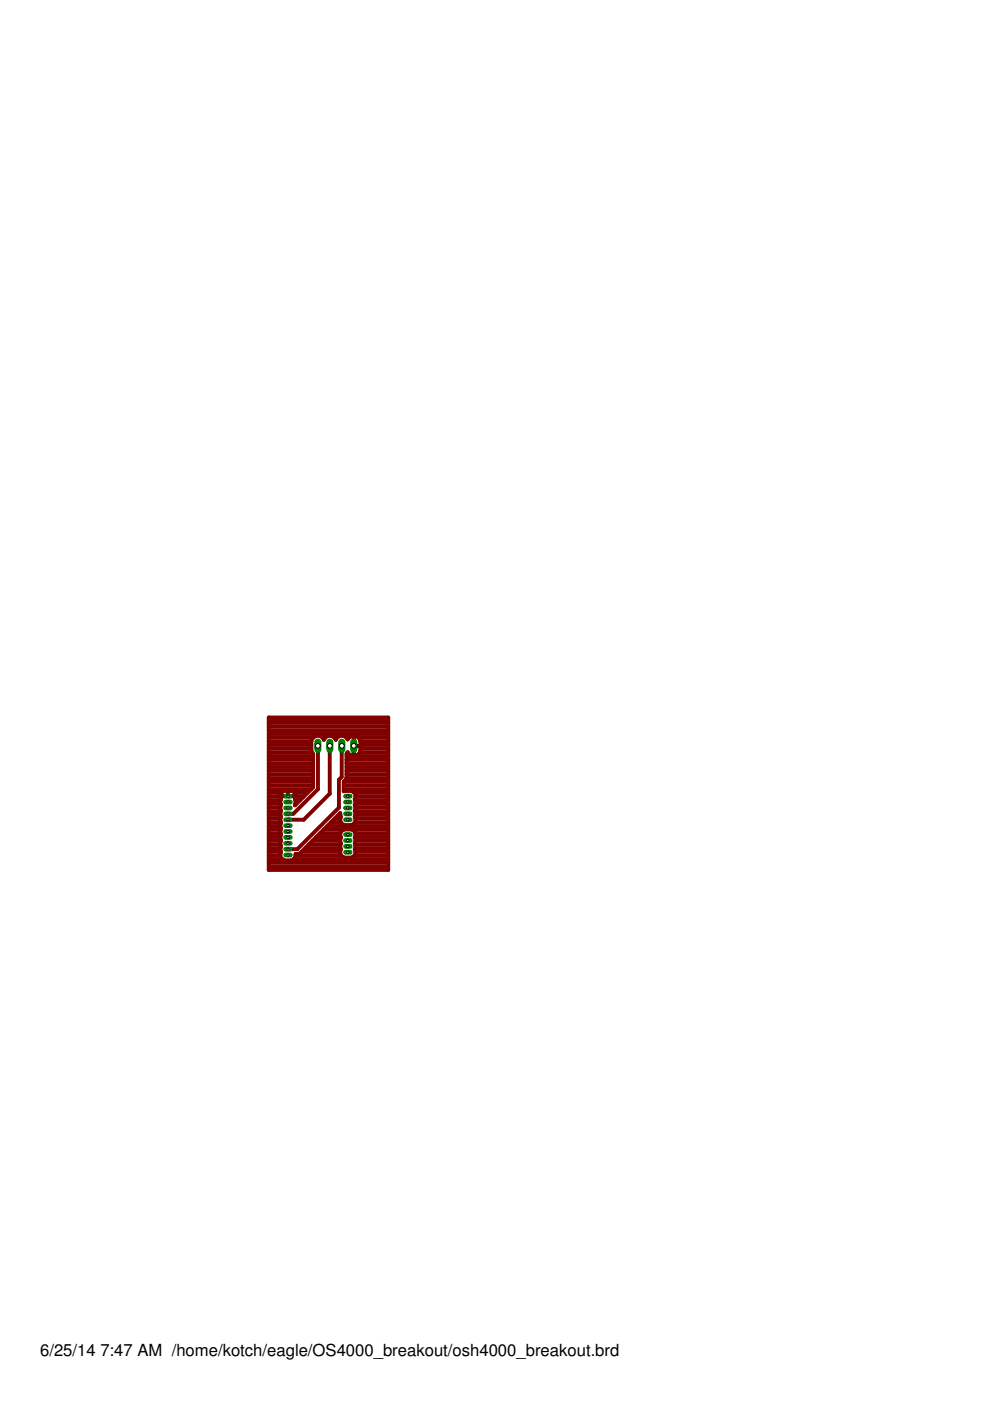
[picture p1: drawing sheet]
<svg xmlns="http://www.w3.org/2000/svg" width="210mm" height="297mm" viewBox="0 0 210 297" stroke-linecap="round" stroke-linejoin="round" font-family="sans-serif">
<g fill="none" stroke="#800000" stroke-width=".83">
<path d="M57 152.1h25.3v32.3h-25.3zM57 159.5h9.1M57 158.7h9M57 157.9h9M57 157.2h9M57 156.4h9.4M57 155.6h25.3M57 154.8h25.3M57 154.1h25.3M57 153.3h25.3M57 152.5h25.3M67.4 158.1v9.2l-5.2 5.3h-1.1"/>
<path d="M68.3 156.4h.7M69.9 158.1v10.2l-5.5 5.5h-3.3M70.9 156.4h.6M72.5 158.1h.1M72.5 158.1v6.6l-.6 .6v5.9l-8.9 8.8h-1.9M73.4 156.4h.6M73.7 159.5a1.43 1.43 0 0 0 1.6 .8 1.43 1.43 0 0 0 1.1-1.3v-1.7a1.43 1.43 0 0 0-1.1-1.3 1.43 1.43 0 0 0-1.6 .8 1.34 1.34 0 0 0-1.3-.8 1.34 1.34 0 0 0-1.2 .9 1.35 1.35 0 0 0-1.3-.9 1.35 1.35 0 0 0-1.2 .9 1.38 1.38 0 0 0-1.4-.9 1.38 1.38 0 0 0-1.3 1.1v2.1l.4 .7v7l-3.9 3.9 .2-1-.2-.3 .2-.6M73.7 159.5l-.2 .3v5.1M73.7 159.5h.1M75 156v4.3M75 158.1h1.4M75 159.5h.1"/>
<path d="M75 158.7h.1M75 157.9h.1M75 157.2h.1M75 156.4h.1M76 156.4h6.3M76.3 159.5h6M76.4 157.2h5.9M76.4 158.7h5.9M76.4 157.9h5.9M57 175.9h2.5M57 179.8h2.5M57 179h2.4"/>
<path d="M57 178.2h2.6M57 177.5h2.4M57 176.7h2.5M57 175.1h2.4M57 174.3h2.6M57 173.6h2.5M57 172.8h2.4M57 172h2.6M57 171.2h2.4M57 170.4h2.5M57 169.7h2.5M57 168.9h2.4"/>
<path d="M57 168.1h2.6M57 167.3h9M57 166.5h9.4M57 165.8h9.4M57 165h9.4M57 164.2h9.4M57 163.4h9.4M57 162.6h9.4M57 161.9h9.4M57 161.1h9.4M57 160.3h9.4M59.4 168.9l.2 .6-.2 .3 .2 .9-.2 .4 .2 .8-.2 .9 .2 .4-.2 .8 .2 .4-.2 .9 .2 .4-.2 .8 .2 .4-.2 .9 .2 .4-.2 .8 .2 .4-.2 .9 .2 .4a1.13 1.13 0 0 0 .7 1.7h1.5a1.15 1.15 0 0 0 .9-1.3l.9-.2 8.5-8.5v.4"/>
<path d="M59.4 168.9a1.16 1.16 0 0 1 1.1-1.3h1.2a1.16 1.16 0 0 1 1 1.3M59.4 168.8h3.3M61.1 167.6v1.2M61.1 168.1h.1M62.5 168.1h2.7M62.6 170.4h.3M62.6 169.7h1M62.7 168.9h1.7M64.7 179.8h7.5M65.5 179h6.7M66.3 178.2h5.8M67.1 177.5h5.2"/>
<path d="M67.8 176.7h4.4M68.6 175.9h4.3M69.4 175.1h12.9M70.2 174.3h2.1M71 173.6h1.2M71.7 172.8h.4M72.1 172.8l.2 .4a1.13 1.13 0 0 0 .7 1.7h1.5a1.13 1.13 0 0 0 .7-1.7l.2-.4M72.3 176.3l.7-.4h1.5a1.13 1.13 0 0 1 .7 1.7l.2 .4-.2 .8 .2 .9-.2 .4a1.13 1.13 0 0 1-.7 1.7h-1.5a1.13 1.13 0 0 1-.7-1.7l-.2-.4 .2-.9-.2-.4 .2-.8-.2-.9zM72.9 165.8v2l1.6-.1a1.13 1.13 0 0 1 .7 1.7l.2 .4-.2 .9 .2 .4-.2 .8 .2 .9M72.9 167.3h9.4M72.9 166.5h9.4M72.9 165.8h9.4"/>
<path d="M73.4 165h8.9M73.5 164.9l-.6 .9M73.5 164.2h8.8M73.5 163.4h8.8M73.5 162.6h8.8M73.5 161.9h8.8M73.5 161.1h8.8M73.5 160.3h1.2M74.6 175.9h7.7M75 160.3h.1M75.1 168.1h7.2M75.2 172h7.1"/>
<path d="M75.2 177.5h7.1M75.2 174.3h7.1M75.3 179h7M75.3 169.7h7M75.3 160.3h7M75.3 179.8h7M75.3 170.4h7M75.4 176.7h6.9M75.4 173.6h6.9M75.4 178.2h6.9M75.4 172.8h6.9M75.4 171.2h6.9"/>
<path d="M75.4 168.9h6.9M57 183.7h25.3M57 182.9h25.3M57 182.1h2.8M57 181.4h2.4M57 180.6h2.6M62.3 182.1h20M62.7 181.4h9.6M63.9 180.6h8.2M75.2 181.4h7.1M75.4 180.6h6.9"/>
</g>
<path d="M60.6 168.8h1" fill="none" stroke="#008000" stroke-width="1"/>
<circle cx="61.1" cy="168.8" r=".25" fill="#fff" stroke="#000" stroke-width=".21"/>
<path d="M60.6 170.1h1" fill="none" stroke="#008000" stroke-width="1"/>
<circle cx="61.1" cy="170.1" r=".25" fill="#fff" stroke="#000" stroke-width=".21"/>
<path d="M60.6 171.3h1" fill="none" stroke="#008000" stroke-width="1"/>
<circle cx="61.1" cy="171.3" r=".25" fill="#fff" stroke="#000" stroke-width=".21"/>
<path d="M60.6 172.6h1" fill="none" stroke="#008000" stroke-width="1"/>
<circle cx="61.1" cy="172.6" r=".25" fill="#fff" stroke="#000" stroke-width=".21"/>
<path d="M60.6 173.8h1" fill="none" stroke="#008000" stroke-width="1"/>
<circle cx="61.1" cy="173.8" r=".25" fill="#fff" stroke="#000" stroke-width=".21"/>
<path d="M60.6 175h1" fill="none" stroke="#008000" stroke-width="1"/>
<circle cx="61.1" cy="175" r=".25" fill="#fff" stroke="#000" stroke-width=".21"/>
<path d="M60.6 176.3h1" fill="none" stroke="#008000" stroke-width="1"/>
<circle cx="61.1" cy="176.3" r=".25" fill="#fff" stroke="#000" stroke-width=".21"/>
<path d="M60.6 177.5h1" fill="none" stroke="#008000" stroke-width="1"/>
<circle cx="61.1" cy="177.5" r=".25" fill="#fff" stroke="#000" stroke-width=".21"/>
<path d="M60.6 178.8h1" fill="none" stroke="#008000" stroke-width="1"/>
<circle cx="61.1" cy="178.8" r=".25" fill="#fff" stroke="#000" stroke-width=".21"/>
<path d="M60.6 180h1" fill="none" stroke="#008000" stroke-width="1"/>
<circle cx="61.1" cy="180" r=".25" fill="#fff" stroke="#000" stroke-width=".21"/>
<path d="M60.6 181.3h1" fill="none" stroke="#008000" stroke-width="1"/>
<circle cx="61.1" cy="181.3" r=".25" fill="#fff" stroke="#000" stroke-width=".21"/>
<path d="M73.3 168.8h1" fill="none" stroke="#008000" stroke-width="1"/>
<circle cx="73.7" cy="168.8" r=".25" fill="#fff" stroke="#000" stroke-width=".21"/>
<path d="M73.3 170.1h1" fill="none" stroke="#008000" stroke-width="1"/>
<circle cx="73.7" cy="170.1" r=".25" fill="#fff" stroke="#000" stroke-width=".21"/>
<path d="M73.3 171.3h1" fill="none" stroke="#008000" stroke-width="1"/>
<circle cx="73.7" cy="171.3" r=".25" fill="#fff" stroke="#000" stroke-width=".21"/>
<path d="M73.3 172.6h1" fill="none" stroke="#008000" stroke-width="1"/>
<circle cx="73.7" cy="172.6" r=".25" fill="#fff" stroke="#000" stroke-width=".21"/>
<path d="M73.3 173.8h1" fill="none" stroke="#008000" stroke-width="1"/>
<circle cx="73.7" cy="173.8" r=".25" fill="#fff" stroke="#000" stroke-width=".21"/>
<path d="M73.3 177h1" fill="none" stroke="#008000" stroke-width="1"/>
<circle cx="73.7" cy="177" r=".25" fill="#fff" stroke="#000" stroke-width=".21"/>
<path d="M73.3 178.2h1" fill="none" stroke="#008000" stroke-width="1"/>
<circle cx="73.7" cy="178.2" r=".25" fill="#fff" stroke="#000" stroke-width=".21"/>
<path d="M73.3 179.5h1" fill="none" stroke="#008000" stroke-width="1"/>
<circle cx="73.7" cy="179.5" r=".25" fill="#fff" stroke="#000" stroke-width=".21"/>
<path d="M73.3 180.7h1" fill="none" stroke="#008000" stroke-width="1"/>
<circle cx="73.7" cy="180.7" r=".25" fill="#fff" stroke="#000" stroke-width=".21"/>
<path d="M75 157.4v1.5" fill="none" stroke="#008000" stroke-width="1.5"/>
<circle cx="75" cy="158.1" r=".51" fill="#fff" stroke="#000" stroke-width=".21"/>
<path d="M72.5 157.4v1.5" fill="none" stroke="#008000" stroke-width="1.5"/>
<circle cx="72.5" cy="158.1" r=".51" fill="#fff" stroke="#000" stroke-width=".21"/>
<path d="M69.9 157.4v1.5" fill="none" stroke="#008000" stroke-width="1.5"/>
<circle cx="69.9" cy="158.1" r=".51" fill="#fff" stroke="#000" stroke-width=".21"/>
<path d="M67.4 157.4v1.5" fill="none" stroke="#008000" stroke-width="1.5"/>
<circle cx="67.4" cy="158.1" r=".51" fill="#fff" stroke="#000" stroke-width=".21"/>
<g font-size="3.5">
<text x="8.5" y="287.5">6/25/14</text>
<text x="21.3" y="287.5">7:47 AM /home/kotch/eagle/OS4000_breakout/osh4000_breakout.brd</text>
</g>
</svg>
